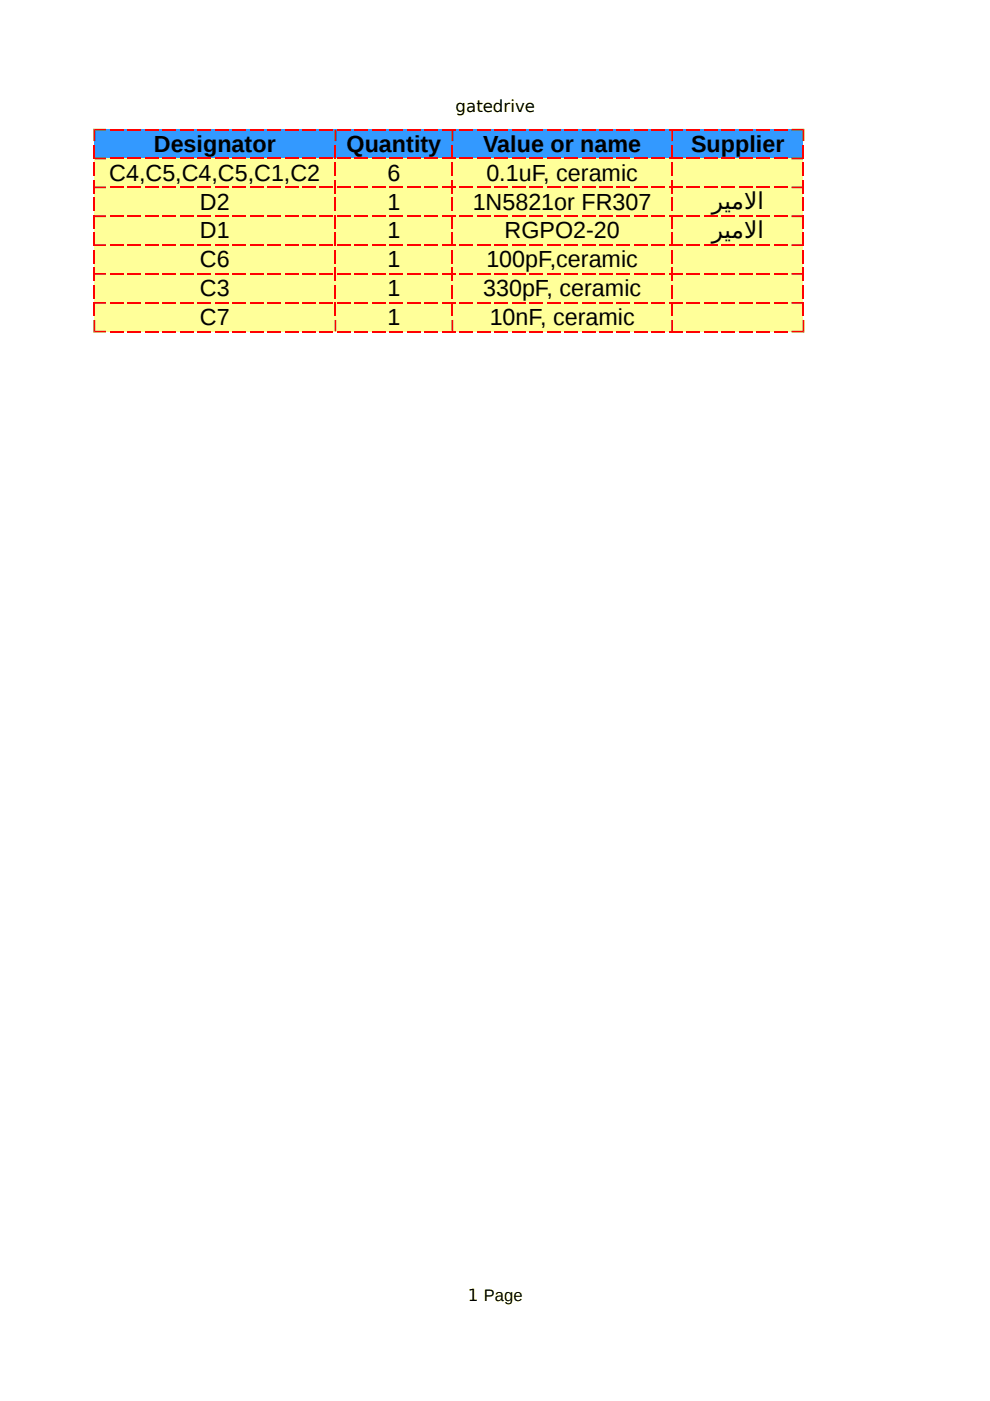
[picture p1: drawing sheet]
<svg xmlns="http://www.w3.org/2000/svg" width="210mm" height="297mm" viewBox="0 0 210 297" stroke-linecap="round" stroke-linejoin="round" font-family="sans-serif">
<path d="M20 27.4h150.3v6.2h-150.3z" fill-rule="evenodd" fill="#39f"/>
<path d="M20 33.6h150.3v36.7h-150.3z" fill-rule="evenodd" fill="#ff9"/>
<path d="M19.8 27.3h2.7v.4h-2.3z" fill-rule="evenodd" fill="#f00"/>
<g fill="none" stroke="#f00" stroke-width=".35">
<path d="M23.4 27.5h2.8M27.1 27.5h2.8M30.8 27.5h2.8M34.5 27.5h2.8M38.2 27.5h2.8M41.9 27.5h2.8M45.6 27.5h2.8M49.3 27.5h2.8M53 27.5h2.8M56.7 27.5h2.8M60.4 27.5h2.8M64.1 27.5h2.8"/>
<path d="M67.8 27.5h2.8M71.5 27.5h2.8M75.2 27.5h2.8M78.9 27.5h2.8M82.6 27.5h2.8M86.3 27.5h2.8M90 27.5h2.9M93.7 27.5h2.9M97.4 27.5h2.9M101.1 27.5h2.9M104.8 27.5h2.9M108.5 27.5h2.9"/>
<path d="M112.3 27.5h2.8M116 27.5h2.8M119.7 27.5h2.8M123.4 27.5h2.8M127.1 27.5h2.8M130.8 27.5h2.8M134.5 27.5h2.8M138.2 27.5h2.8M141.9 27.5h2.8M145.6 27.5h2.8M149.3 27.5h2.8M153 27.5h2.8"/>
<path d="M156.7 27.5h2.8M160.4 27.5h2.8M164.1 27.5h2.8"/>
</g>
<g fill="#f00">
<path d="M167.8 27.3h2.7l-.3 .4h-2.4z" fill-rule="evenodd"/>
<path d="M20 33.6l.2-.2h2.3v.4h-2.3z" fill-rule="evenodd"/>
</g>
<g fill="none" stroke="#f00" stroke-width=".39">
<path d="M23.4 33.6h2.8M27.1 33.6h2.8M30.8 33.6h2.8M34.5 33.6h2.8M38.2 33.6h2.8M41.9 33.6h2.8M45.6 33.6h2.8M49.3 33.6h2.8M53 33.6h2.8M56.7 33.6h2.8M60.4 33.6h2.8M64.1 33.6h2.8"/>
<path d="M67.8 33.6h2.8M71.5 33.6h2.8M75.2 33.6h2.8M78.9 33.6h2.8M82.6 33.6h2.8M86.3 33.6h2.8M90 33.6h2.9M93.7 33.6h2.9M97.4 33.6h2.9M101.1 33.6h2.9M104.8 33.6h2.9M108.5 33.6h2.9"/>
<path d="M112.3 33.6h2.8M116 33.6h2.8M119.7 33.6h2.8M123.4 33.6h2.8M127.1 33.6h2.8M130.8 33.6h2.8M134.5 33.6h2.8M138.2 33.6h2.8M141.9 33.6h2.8M145.6 33.6h2.8M149.3 33.6h2.8M153 33.6h2.8"/>
<path d="M156.7 33.6h2.8M160.4 33.6h2.8M164.1 33.6h2.8"/>
</g>
<g fill="#f00">
<path d="M167.8 33.4h2.4l.2 .2-.2 .2h-2.4z" fill-rule="evenodd"/>
<path d="M20 39.7l.2-.2h2.3v.4h-2.3z" fill-rule="evenodd"/>
</g>
<g fill="none" stroke="#f00" stroke-width=".35">
<path d="M23.4 39.7h2.8M27.1 39.7h2.8M30.8 39.7h2.8M34.5 39.7h2.8M38.2 39.7h2.8M41.9 39.7h2.8M45.6 39.7h2.8M49.3 39.7h2.8M53 39.7h2.8M56.7 39.7h2.8M60.4 39.7h2.8M64.1 39.7h2.8"/>
<path d="M67.8 39.7h2.8M71.5 39.7h2.8M75.2 39.7h2.8M78.9 39.7h2.8M82.6 39.7h2.8M86.3 39.7h2.8M90 39.7h2.9M93.7 39.7h2.9M97.4 39.7h2.9M101.1 39.7h2.9M104.8 39.7h2.9M108.5 39.7h2.9"/>
<path d="M112.3 39.7h2.8M116 39.7h2.8M119.7 39.7h2.8M123.4 39.7h2.8M127.1 39.7h2.8M130.8 39.7h2.8M134.5 39.7h2.8M138.2 39.7h2.8M141.9 39.7h2.8M145.6 39.7h2.8M149.3 39.7h2.8M153 39.7h2.8"/>
<path d="M156.7 39.7h2.8M160.4 39.7h2.8M164.1 39.7h2.8"/>
</g>
<g fill="#f00">
<path d="M167.8 39.5h2.4l.2 .2-.2 .2h-2.4z" fill-rule="evenodd"/>
<path d="M20 45.8l.2-.2h2.3v.4h-2.3z" fill-rule="evenodd"/>
</g>
<g fill="none" stroke="#f00" stroke-width=".39">
<path d="M23.4 45.8h2.8M27.1 45.8h2.8M30.8 45.8h2.8M34.5 45.8h2.8M38.2 45.8h2.8M41.9 45.8h2.8M45.6 45.8h2.8M49.3 45.8h2.8M53 45.8h2.8M56.7 45.8h2.8M60.4 45.8h2.8M64.1 45.8h2.8"/>
<path d="M67.8 45.8h2.8M71.5 45.8h2.8M75.2 45.8h2.8M78.9 45.8h2.8M82.6 45.8h2.8M86.3 45.8h2.8M90 45.8h2.9M93.7 45.8h2.9M97.4 45.8h2.9M101.1 45.8h2.9M104.8 45.8h2.9M108.5 45.8h2.9"/>
<path d="M112.3 45.8h2.8M116 45.8h2.8M119.7 45.8h2.8M123.4 45.8h2.8M127.1 45.8h2.8M130.8 45.8h2.8M134.5 45.8h2.8M138.2 45.8h2.8M141.9 45.8h2.8M145.6 45.8h2.8M149.3 45.8h2.8M153 45.8h2.8"/>
<path d="M156.7 45.8h2.8M160.4 45.8h2.8M164.1 45.8h2.8"/>
</g>
<g fill="#f00">
<path d="M167.8 45.6h2.4l.2 .2-.2 .2h-2.4z" fill-rule="evenodd"/>
<path d="M20 52l.2-.2h2.3v.3h-2.3z" fill-rule="evenodd"/>
</g>
<g fill="none" stroke="#f00" stroke-width=".35">
<path d="M23.4 52h2.8M27.1 52h2.8M30.8 52h2.8M34.5 52h2.8M38.2 52h2.8M41.9 52h2.8M45.6 52h2.8M49.3 52h2.8M53 52h2.8M56.7 52h2.8M60.4 52h2.8M64.1 52h2.8"/>
<path d="M67.8 52h2.8M71.5 52h2.8M75.2 52h2.8M78.9 52h2.8M82.6 52h2.8M86.3 52h2.8M90 52h2.9M93.7 52h2.9M97.4 52h2.9M101.1 52h2.9M104.8 52h2.9M108.5 52h2.9"/>
<path d="M112.3 52h2.8M116 52h2.8M119.7 52h2.8M123.4 52h2.8M127.1 52h2.8M130.8 52h2.8M134.5 52h2.8M138.2 52h2.8M141.9 52h2.8M145.6 52h2.8M149.3 52h2.8M153 52h2.8"/>
<path d="M156.7 52h2.8M160.4 52h2.8M164.1 52h2.8"/>
</g>
<g fill="#f00">
<path d="M167.8 51.8h2.4l.2 .2-.2 .1h-2.4z" fill-rule="evenodd"/>
<path d="M20 58.1l.2-.2h2.3v.3h-2.3z" fill-rule="evenodd"/>
</g>
<g fill="none" stroke="#f00" stroke-width=".35">
<path d="M23.4 58.1h2.8M27.1 58.1h2.8M30.8 58.1h2.8M34.5 58.1h2.8M38.2 58.1h2.8M41.9 58.1h2.8M45.6 58.1h2.8M49.3 58.1h2.8M53 58.1h2.8M56.7 58.1h2.8M60.4 58.1h2.8M64.1 58.1h2.8"/>
<path d="M67.8 58.1h2.8M71.5 58.1h2.8M75.2 58.1h2.8M78.9 58.1h2.8M82.6 58.1h2.8M86.3 58.1h2.8M90 58.1h2.9M93.7 58.1h2.9M97.4 58.1h2.9M101.1 58.1h2.9M104.8 58.1h2.9M108.5 58.1h2.9"/>
<path d="M112.3 58.1h2.8M116 58.1h2.8M119.7 58.1h2.8M123.4 58.1h2.8M127.1 58.1h2.8M130.8 58.1h2.8M134.5 58.1h2.8M138.2 58.1h2.8M141.9 58.1h2.8M145.6 58.1h2.8M149.3 58.1h2.8M153 58.1h2.8"/>
<path d="M156.7 58.1h2.8M160.4 58.1h2.8M164.1 58.1h2.8"/>
</g>
<g fill="#f00">
<path d="M167.8 57.9h2.4l.2 .2-.2 .1h-2.4z" fill-rule="evenodd"/>
<path d="M20 64.2l.2-.2h2.3v.4h-2.3z" fill-rule="evenodd"/>
</g>
<g fill="none" stroke="#f00" stroke-width=".35">
<path d="M23.4 64.2h2.8M27.1 64.2h2.8M30.8 64.2h2.8M34.5 64.2h2.8M38.2 64.2h2.8M41.9 64.2h2.8M45.6 64.2h2.8M49.3 64.2h2.8M53 64.2h2.8M56.7 64.2h2.8M60.4 64.2h2.8M64.1 64.2h2.8"/>
<path d="M67.8 64.2h2.8M71.5 64.2h2.8M75.2 64.2h2.8M78.9 64.2h2.8M82.6 64.2h2.8M86.3 64.2h2.8M90 64.2h2.9M93.7 64.2h2.9M97.4 64.2h2.9M101.1 64.2h2.9M104.8 64.2h2.9M108.5 64.2h2.9"/>
<path d="M112.3 64.2h2.8M116 64.2h2.8M119.7 64.2h2.8M123.4 64.2h2.8M127.1 64.2h2.8M130.8 64.2h2.8M134.5 64.2h2.8M138.2 64.2h2.8M141.9 64.2h2.8M145.6 64.2h2.8M149.3 64.2h2.8M153 64.2h2.8"/>
<path d="M156.7 64.2h2.8M160.4 64.2h2.8M164.1 64.2h2.8"/>
</g>
<g fill="#f00">
<path d="M167.8 64h2.4l.2 .2-.2 .2h-2.4z" fill-rule="evenodd"/>
<path d="M20 70.3l.2-.2h2.3v.4h-2.7z" fill-rule="evenodd"/>
</g>
<g fill="none" stroke="#f00" stroke-width=".35">
<path d="M23.4 70.3h2.8M27.1 70.3h2.8M30.8 70.3h2.8M34.5 70.3h2.8M38.2 70.3h2.8M41.9 70.3h2.8M45.6 70.3h2.8M49.3 70.3h2.8M53 70.3h2.8M56.7 70.3h2.8M60.4 70.3h2.8M64.1 70.3h2.8"/>
<path d="M67.8 70.3h2.8M71.5 70.3h2.8M75.2 70.3h2.8M78.9 70.3h2.8M82.6 70.3h2.8M86.3 70.3h2.8M90 70.3h2.9M93.7 70.3h2.9M97.4 70.3h2.9M101.1 70.3h2.9M104.8 70.3h2.9M108.5 70.3h2.9"/>
<path d="M112.3 70.3h2.8M116 70.3h2.8M119.7 70.3h2.8M123.4 70.3h2.8M127.1 70.3h2.8M130.8 70.3h2.8M134.5 70.3h2.8M138.2 70.3h2.8M141.9 70.3h2.8M145.6 70.3h2.8M149.3 70.3h2.8M153 70.3h2.8"/>
<path d="M156.7 70.3h2.8M160.4 70.3h2.8M164.1 70.3h2.8"/>
</g>
<g fill="#f00">
<path d="M167.8 70.1h2.4l.3 .4h-2.7z" fill-rule="evenodd"/>
<path d="M19.8 67.8h.4v2.3l-.4 .4z" fill-rule="evenodd"/>
</g>
<path d="M20 30.8v2.8M20 34.5v2.8M20 38.2v2.8M20 41.9v2.8M20 45.6v2.8M20 49.3v2.8M20 53v2.8M20 56.7v2.8M20 60.4v2.9M20 64.1v2.9" fill="none" stroke="#f00" stroke-width=".35"/>
<g fill="#f00">
<path d="M19.8 27.3l.4 .4v2.2h-.4z" fill-rule="evenodd"/>
<path d="M70.9 67.8h.4v2.3l-.2 .2-.2-.2z" fill-rule="evenodd"/>
</g>
<path d="M71.1 30.8v2.8M71.1 34.5v2.8M71.1 38.2v2.8M71.1 41.9v2.8M71.1 45.6v2.8M71.1 49.3v2.8M71.1 53v2.8M71.1 56.7v2.8M71.1 60.4v2.9M71.1 64.1v2.9" fill="none" stroke="#f00" stroke-width=".35"/>
<g fill="#f00">
<path d="M70.9 27.7l.2-.2 .2 .2v2.2h-.4z" fill-rule="evenodd"/>
<path d="M95.7 67.8h.4v2.3l-.2 .2-.2-.2z" fill-rule="evenodd"/>
</g>
<path d="M95.9 30.8v2.8M95.9 34.5v2.8M95.9 38.2v2.8M95.9 41.9v2.8M95.9 45.6v2.8M95.9 49.3v2.8M95.9 53v2.8M95.9 56.7v2.8M95.9 60.4v2.9M95.9 64.1v2.9" fill="none" stroke="#f00" stroke-width=".35"/>
<g fill="#f00">
<path d="M95.7 27.7l.2-.2 .2 .2v2.2h-.4z" fill-rule="evenodd"/>
<path d="M142.3 67.8h.4v2.3l-.2 .2-.2-.2z" fill-rule="evenodd"/>
</g>
<path d="M142.5 30.8v2.8M142.5 34.5v2.8M142.5 38.2v2.8M142.5 41.9v2.8M142.5 45.6v2.8M142.5 49.3v2.8M142.5 53v2.8M142.5 56.7v2.8M142.5 60.4v2.9M142.5 64.1v2.9" fill="none" stroke="#f00" stroke-width=".35"/>
<g fill="#f00">
<path d="M142.3 27.7l.2-.2 .2 .2v2.2h-.4z" fill-rule="evenodd"/>
<path d="M170.2 67.8h.3v2.7l-.3-.4z" fill-rule="evenodd"/>
</g>
<path d="M170.4 30.8v2.8M170.4 34.5v2.8M170.4 38.2v2.8M170.4 41.9v2.8M170.4 45.6v2.8M170.4 49.3v2.8M170.4 53v2.8M170.4 56.7v2.8M170.4 60.4v2.9M170.4 64.1v2.9" fill="none" stroke="#f00" stroke-width=".35"/>
<path d="M170.2 27.7l.3-.4v2.6h-.3z" fill-rule="evenodd" fill="#f00"/>
<g font-size="4.9">
<text x="32.6" y="32.2">Designator</text>
<text x="73.5" y="32.2">Quantity</text>
<text x="102.4" y="32.2">Value or name</text>
<text x="146.5" y="32.2">Supplier</text>
<text x="23.2" y="38.3">C4,C5,C4,C5,C1,C2</text>
<text x="82.2" y="38.3">6</text>
<text x="103.1" y="38.3">0.1uF, ceramic</text>
<text x="42.4" y="44.4">D2</text>
<text x="82.2" y="44.4">1</text>
<text x="100.2" y="44.4">1N5821or FR307</text>
<text x="150.9" y="44.3">رييلا</text>
<text x="155.1" y="44.3">م</text>
<text x="42.4" y="50.6">D1</text>
<text x="82.2" y="50.6">1</text>
<text x="107" y="50.6">RGPO2-20</text>
<text x="150.9" y="50.4">رييلا</text>
<text x="155.1" y="50.4">م</text>
<text x="42.4" y="56.7">C6</text>
<text x="82.2" y="56.7">1</text>
<text x="103.1" y="56.7">100pF,ceramic</text>
<text x="42.4" y="62.8">C3</text>
<text x="82.2" y="62.8">1</text>
<text x="102.4" y="62.8">330pF, ceramic</text>
<text x="42.4" y="68.9">C7</text>
<text x="82.2" y="68.9">1</text>
<text x="103.8" y="68.9">10nF, ceramic</text>
</g>
<g font-size="3.5">
<text x="96.6" y="23.7">gatedrive</text>
<text x="99.2" y="275.7">1 Page</text>
</g>
</svg>
